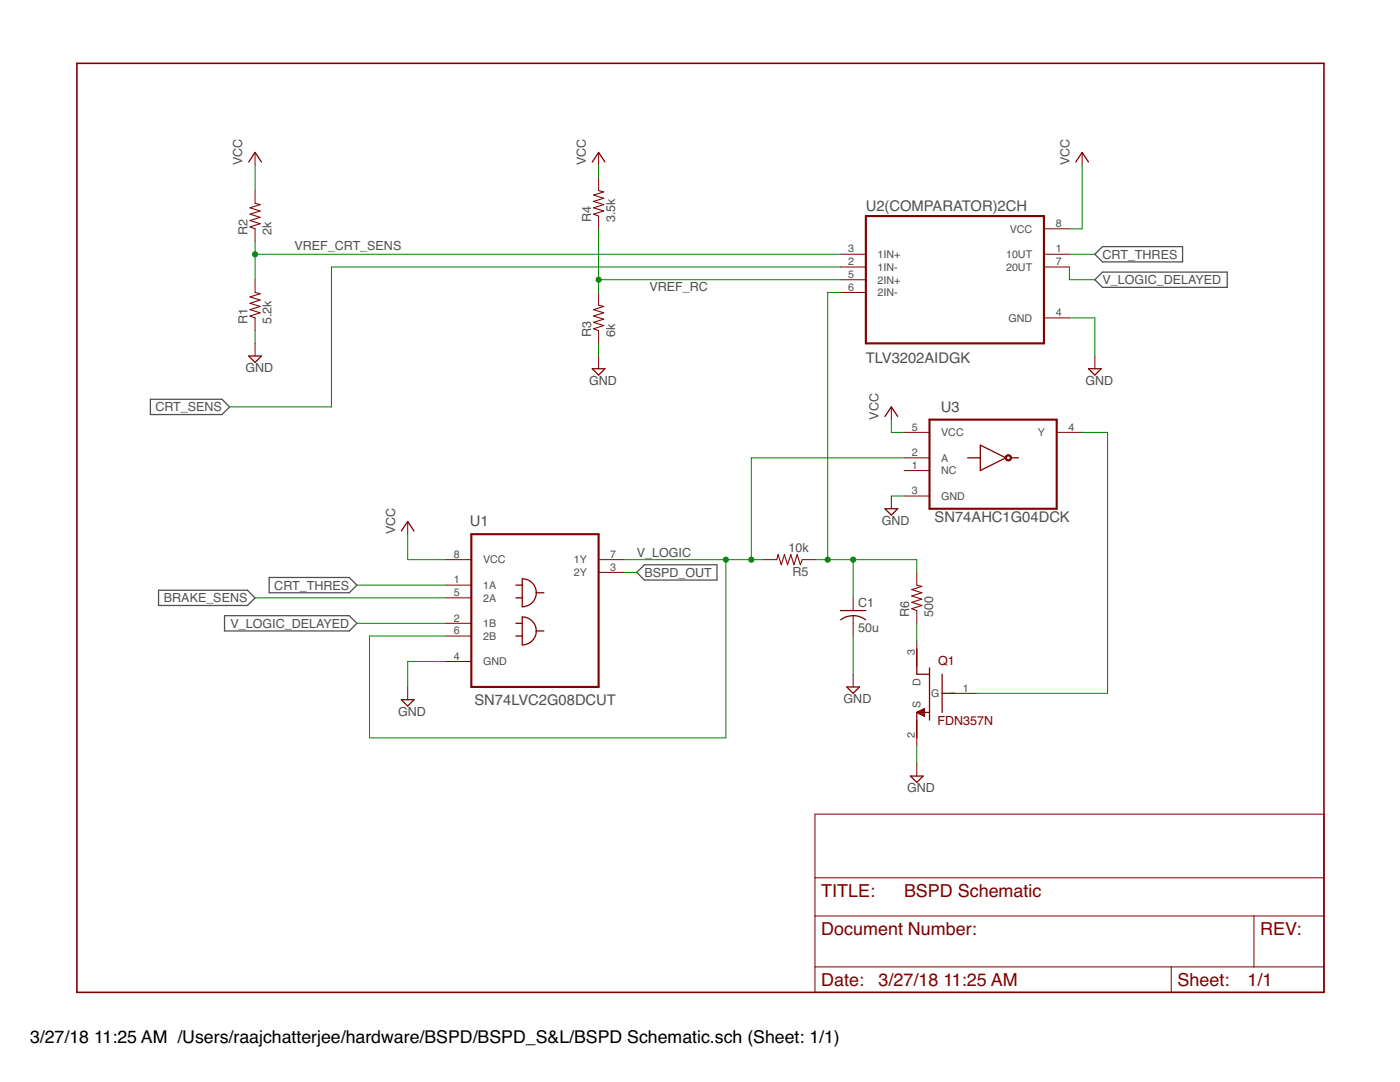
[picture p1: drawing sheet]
<svg xmlns="http://www.w3.org/2000/svg" width="279mm" height="216mm" viewBox="0 0 279 216" stroke-linecap="round" stroke-linejoin="round" font-family="sans-serif">
<path d="M218.5 50.7l1.5-1.5h16v3.1h-16zM218.5 55.8l1.5-1.5h24.9v3h-24.9zM30 79.7h14.3l1.5 1.5-1.5 1.5h-14.3zM31.6 117.8h17.8l1.5 1.5-1.5 1.5h-17.8zM53.7 115.2h16l1.5 1.6-1.5 1.5h-16zM127.1 114.2l1.5-1.5h14.5v3h-14.5zM44.8 122.9h24.9l1.5 1.5-1.5 1.5h-24.9z" fill="none" stroke="#505050" stroke-width=".25"/>
<path d="M15.3 12.6h248.9v185.4h-248.9z" fill="none" stroke="#800000" stroke-width=".32"/>
<g fill="none" stroke="#800000" stroke-width=".2">
<path d="M50.9 30.4v2.6M50.9 38v2.6M119.5 30.4v2.6M119.5 35.5v2.5M216 30.4v2.6M50.9 45.7v2.5M50.9 55.8v2.6M119.5 43.1v2.6M119.5 58.4v2.5M167.7 50.7h5.1M167.7 53.3h5.1M167.7 55.8h5.1"/>
<path d="M167.7 58.4h5.1M208.3 50.7h5.1M208.3 53.3h5.1M208.3 45.7h5.1M50.9 63.4v2.6M50.9 68.5v2.5M119.5 66v2.5M119.5 71v2.6M208.3 63.4h5.1M218.5 71v2.6M177.9 81.2v2.5M177.9 99v2.5"/>
<path d="M180.4 86.3h5.1M180.4 91.4h5.1M180.4 93.9h5.1M180.4 99h5.1M210.9 86.3h5.1M81.4 104.1v2.5M89 111.7h5.1M89 116.8h5.1M89 119.3h5.1M119.5 111.7h5M119.5 114.2h5M152.5 111.7h2.5"/>
<path d="M160.1 111.7h2.5M170.3 119.3v2.5M183 114.2v2.6M81.4 137.1v2.5M89 124.4h5.1M89 126.9h5.1M89 132h5.1M170.3 122.9v4M170.3 134.5v2.6M183 121.8v2.6M183 127.9v5.1M189.8 138.3h5.1"/>
<path d="M183 143.7v5.1M183 152.3v2.6M162.6 162.5h101.6v35.5h-101.6zM162.6 175.2h101.6M162.6 182.8h101.6M162.6 192.9h101.6M233.7 192.9v5.1M250.3 182.8v10.1"/>
</g>
<g fill="none" stroke="#800000" stroke-width=".25">
<path d="M49.6 32.3l1.3-1.9 1.3 1.9M118.2 32.3l1.3-1.9 1.2 1.9M214.7 32.3l1.3-1.9 1.2 1.9M49.6 71h2.6l-1.3 1.3zM118.2 73.6h2.5l-1.2 1.2zM217.2 73.6h2.6l-1.3 1.2zM176.6 83.1l1.3-1.9 1.3 1.9M193.1 91.4h2.5M195.6 88.8l5.1 2.6-5.1 2.5zM201.7 91.4h1.6M80.1 106l1.3-1.9 1.2 1.9M103 116.8h1.2"/>
<path d="M103 119.3h1.2M104.2 115.5a2.79 2.79 0 0 1 2.8 2.8 2.79 2.79 0 0 1-2.8 2.8zM107 118.3h1.5M176.6 101.5h2.6l-1.3 1.3zM80.1 139.6h2.5l-1.2 1.3zM103 124.4h1.2M103 126.9h1.2M104.2 123.1a2.79 2.79 0 0 1 2.8 2.8 2.79 2.79 0 0 1-2.8 2.8zM107 125.9h1.5M167.7 121.8h5.1M167.8 123.7a4 4 0 0 1 4.9 0M169 137.1h2.5l-1.2 1.2z"/>
<path d="M183 129.5v5h2.5M185.5 133.3v10.4M188 138.3h2.6M188 134.5v7.7M181.7 154.9h2.5l-1.2 1.2zM183 142.2h2.5M183 142.2v5M183 142.2l1.5-.8v1.5zM183.2 142.2h1.3M183.2 142h1.3M183.6 142.5h.9M183.6 141.8h.9"/>
<path d="M184 142.7h.5M184.1 141.6h.4"/>
</g>
<path d="M119.5 38l1 .3-2.1 .6 2.1 .7-2.1 .6 2.1 .6-2.1 .7 2.1 .6-2.1 .6 1.1 .4M50.9 58.4l1 .2-2 .6 2 .7-2 .6 2 .7-2 .6 2 .6-2 .7 1 .3M50.9 40.6l1 .2-2 .7 2 .6-2 .6 2 .7-2 .6 2 .6-2 .7 1 .4M119.5 60.9l1 .3-2.1 .6 2.1 .6-2.1 .7 2.1 .6-2.1 .6 2.1 .7-2.1 .6 1.1 .4M155 111.7l.3-1 .6 2 .6-2 .7 2 .6-2 .7 2 .6-2 .6 2 .4-1M183 116.8l1 .2-2.1 .6 2.1 .7-2.1 .6 2.1 .6-2.1 .7 2.1 .6-2.1 .7 1.1 .3" fill="none" stroke="#800000" stroke-width=".21"/>
<path d="M172.8 43.1h35.5v25.4h-35.5zM185.5 83.7h25.4v17.8h-25.4zM94.1 106.6h25.4v30.5h-25.4z" fill="none" stroke="#800000" stroke-width=".42"/>
<path d="M200.8 90.9a.64 .64 0 0 1 1 .2 .64 .64 0 0 1-.4 .9 .64 .64 0 0 1-.8-.6h.3a.38 .38 0 0 1 .4-.4 .38 .38 0 0 1 .2 .6 .38 .38 0 0 1-.6-.1v-.1h-.3z" fill-rule="evenodd" fill="#800000" stroke="#800000" stroke-width=".2"/>
<g fill="none" stroke="#008000" stroke-width=".2">
<path d="M50.9 33v5M119.5 33v2.5M216 33v12.7h-2.6M50.9 48.2v7.6M50.9 50.7h116.8M119.5 45.7v12.7M119.5 55.8h48.2M167.7 53.3h-101.6v27.9h-20.3M167.7 58.4h-2.5v53.3M213.4 50.7h5.1M213.4 53.3v2.5h5.1M50.9 66v2.5"/>
<path d="M119.5 68.5v2.5M213.4 63.4h5.1v7.6M177.9 83.7v2.6h2.5M177.9 99h2.5M180.4 91.4h-30.5v20.3M216 86.3h5v52h-26.1M50.9 119.3h38.1M71.2 116.8h17.8M81.4 106.6v5.1h7.6M124.5 111.7h28M124.5 114.2h2.6M144.9 111.7v35.5h-71.2v-20.3h15.3"/>
<path d="M162.6 111.7h20.4v2.5M170.3 111.7v7.6M71.2 124.4h17.8M89 132h-7.6v5.1M170.3 126.9v7.6M183 124.4v3.5M183 148.8v3.5"/>
</g>
<g fill="#008000" stroke="#008000" stroke-width=".2">
<circle cx="50.9" cy="50.7" r=".51"/>
<circle cx="165.2" cy="111.7" r=".51"/>
<circle cx="170.3" cy="111.7" r=".51"/>
<circle cx="119.5" cy="55.8" r=".51"/>
<circle cx="144.9" cy="111.7" r=".51"/>
<circle cx="149.9" cy="111.7" r=".51"/>
</g>
<g font-size="3.6" fill="#800000">
<text x="163.9" y="179">TITLE:</text>
<text x="180.4" y="179">BSPD Schematic</text>
<text x="163.9" y="186.6">Document Number:</text>
<text x="251.5" y="186.6">REV:</text>
<text x="163.9" y="196.7">Date:</text>
<text x="175.3" y="196.7">3/27/18</text>
<text x="188.3" y="196.7">11:25 AM</text>
<text x="235" y="196.7">Sheet:</text>
<text x="249" y="196.7">1/1</text>
</g>
<g font-size="3.5">
<text x="6" y="208.2">3/27/18</text>
<text x="18.8" y="208.2">11:25 AM /Users/raajchatterjee/hardware/BSPD/BSPD_S&amp;L/BSPD Schematic.sch (Sheet: 1/1)</text>
</g>
<g font-size="2.9" fill="#505050">
<text x="172.8" y="42.1">U2(COMPARATOR)2CH</text>
<text x="172.8" y="72.5">TLV3202AIDGK</text>
<text x="187.7" y="82.2">U3</text>
<text x="93.8" y="105">U1</text>
<text x="186.5" y="104.1">SN74AHC1G04DCK</text>
<text x="94.7" y="140.6">SN74LVC2G08DCUT</text>
</g>
<g font-size="2.5" fill="#505050">
<text x="48.4" y="33" transform="rotate(-90 48.4 33)">VCC</text>
<text x="116.9" y="33" transform="rotate(-90 116.9 33)">VCC</text>
<text x="213.4" y="33" transform="rotate(-90 213.4 33)">VCC</text>
<text x="49.4" y="46.9" transform="rotate(-90 49.4 46.9)">R2</text>
<text x="54.2" y="46.9" transform="rotate(-90 54.2 46.9)">2k</text>
<text x="118" y="44.4" transform="rotate(-90 118 44.4)">R4</text>
<text x="122.8" y="44.4" transform="rotate(-90 122.8 44.4)">3.5k</text>
<text x="58.8" y="50">VREF_CRT_SENS</text>
<text x="220" y="51.6">CRT_THRES</text>
<text x="129.6" y="58.1">VREF_RC</text>
<text x="220" y="56.7">V_LOGIC_DELAYED</text>
<text x="49.4" y="64.7" transform="rotate(-90 49.4 64.7)">R1</text>
<text x="54.2" y="64.7" transform="rotate(-90 54.2 64.7)">5.2k</text>
<text x="118" y="67.2" transform="rotate(-90 118 67.2)">R3</text>
<text x="122.8" y="67.2" transform="rotate(-90 122.8 67.2)">6k</text>
<text x="49" y="74.2">GND</text>
<text x="117.6" y="76.8">GND</text>
<text x="216.6" y="76.8">GND</text>
<text x="31" y="82.1">CRT_SENS</text>
<text x="175.3" y="83.7" transform="rotate(-90 175.3 83.7)">VCC</text>
<text x="78.8" y="106.6" transform="rotate(-90 78.8 106.6)">VCC</text>
<text x="176" y="104.7">GND</text>
<text x="127.1" y="111.2">V_LOGIC</text>
<text x="157.3" y="110.2">10k</text>
<text x="54.7" y="117.6">CRT_THRES</text>
<text x="128.6" y="115.1">BSPD_OUT</text>
<text x="158.2" y="115">R5</text>
<text x="32.7" y="120.2">BRAKE_SENS</text>
<text x="46" y="125.3">V_LOGIC_DELAYED</text>
<text x="171.3" y="121.2">C1</text>
<text x="181.5" y="123.1" transform="rotate(-90 181.5 123.1)">R6</text>
<text x="186.3" y="123.1" transform="rotate(-90 186.3 123.1)">500</text>
<text x="171.3" y="126">50u</text>
<text x="79.5" y="142.8">GND</text>
<text x="168.4" y="140.2">GND</text>
<text x="181.1" y="158">GND</text>
</g>
<g font-size="2.5" fill="#800000">
<text x="187.3" y="132.8">Q1</text>
<text x="187.1" y="144.7">FDN357N</text>
</g>
<g font-size="2.1" fill="#505050">
<text x="201.5" y="46.4">VCC</text>
<text x="210.7" y="45.3">8</text>
<text x="169.3" y="50.4">3</text>
<text x="169.3" y="52.9">2</text>
<text x="175.1" y="51.5">1IN+</text>
<text x="200.8" y="51.5">10UT</text>
<text x="210.7" y="50.4">1</text>
<text x="210.7" y="52.9">7</text>
<text x="169.3" y="55.5">5</text>
<text x="169.3" y="58">6</text>
<text x="175.1" y="54">1IN-</text>
<text x="175.1" y="56.6">2IN+</text>
<text x="175.1" y="59.1">2IN-</text>
<text x="200.8" y="54">20UT</text>
<text x="201.3" y="64.2">GND</text>
<text x="210.7" y="63.1">4</text>
<text x="182" y="85.9">5</text>
<text x="187.8" y="87">VCC</text>
<text x="207.1" y="87">Y</text>
<text x="213.2" y="85.9">4</text>
<text x="182" y="91">2</text>
<text x="182" y="93.5">1</text>
<text x="187.8" y="92.1">A</text>
<text x="187.8" y="94.7">NC</text>
<text x="182" y="98.6">3</text>
<text x="187.8" y="99.7">GND</text>
<text x="90.5" y="111.3">8</text>
<text x="96.4" y="112.4">VCC</text>
<text x="114.5" y="112.4">1Y</text>
<text x="121.8" y="111.3">7</text>
<text x="121.8" y="113.9">3</text>
<text x="90.5" y="116.4">1</text>
<text x="90.5" y="118.9">5</text>
<text x="96.4" y="117.5">1A</text>
<text x="114.5" y="115">2Y</text>
<text x="90.5" y="124">2</text>
<text x="96.4" y="120.1">2A</text>
<text x="96.4" y="125.1">1B</text>
<text x="90.5" y="126.6">6</text>
<text x="90.5" y="131.6">4</text>
<text x="96.4" y="127.7">2B</text>
<text x="182.6" y="130.7" transform="rotate(-90 182.6 130.7)">3</text>
<text x="96.4" y="132.8">GND</text>
<text x="183.7" y="136.9" transform="rotate(-90 183.7 136.9)">D</text>
<text x="192.1" y="138">1</text>
<text x="183.7" y="141.3" transform="rotate(-90 183.7 141.3)">S</text>
<text x="185.8" y="139.1">G</text>
<text x="182.6" y="147.2" transform="rotate(-90 182.6 147.2)">2</text>
</g>
</svg>
